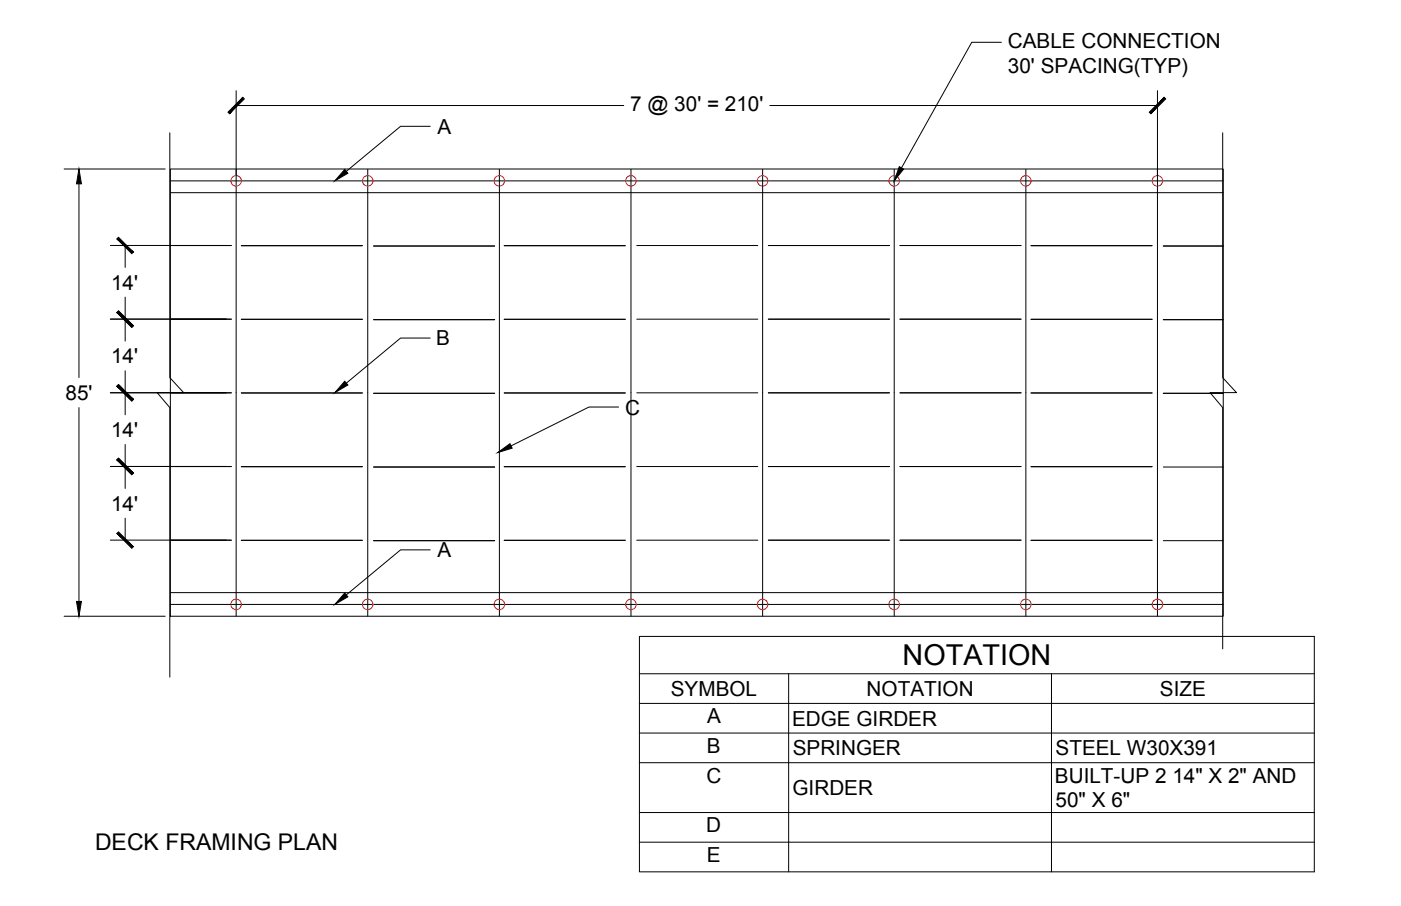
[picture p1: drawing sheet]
<svg xmlns="http://www.w3.org/2000/svg" width="432mm" height="279mm" viewBox="0 0 432 279" stroke-linecap="round" stroke-linejoin="round" font-family="sans-serif">
<!-- layer: 0 -->
<g fill="none" stroke="#000" stroke-width=".31">
<path d="M308.6 13h-9.1l-21.7 38.8M72.8 28v162M72.8 32.5h119.4M132.6 39h-9.1l-16.8 13.8M237.3 32.5h119.4M356.7 28v162M19.8 52.1h31.1M24.3 56.7v59.7M52.3 40.9v75.6l4.3 4.6h-8.2l3.9 4.6v83.1M52.5 52.1h324.5v137.9h-324.5zM52.5 59.4h324.5M52.5 55.8h324.5"/>
<path d="M113.3 52.2v137.8M153.9 52.2v137.8M194.5 52.2v137.8M235 52.2v137.8M275.6 52.2v137.8M316.2 52.2v137.8M376.8 40.9v75.6l4.3 4.6h-8.2l3.9 4.6v74.4M34 75.7h35.7M38.6 75.7v6.8M52.5 75.7h18.8M74.4 75.8h37.3M115.1 75.9h37.4"/>
<path d="M155.4 75.8h37.3M196.3 75.7h37.3M236.8 75.7h37.3M277.4 75.7h37.3M317.8 75.8h37.3M358.5 75.9h18.5M34 98.4h37.3M38.6 91.6v13.6M74.4 98.5h37.3M115.1 98.6h37.4M155.4 98.5h37.3M196.3 98.4h37.3"/>
<path d="M236.8 98.4h37.3M277.4 98.4h37.3M317.8 98.5h37.3M358.5 98.6h18.5M38.6 114.3v13.6M132.6 104.3h-9.1l-16.8 13.9M24.3 125.7v59.8M34 121.1h37.3M38.6 137.1v13.5M74.4 121.2h37.3M115.1 121.3h37.4M155.4 121.2h37.3"/>
<path d="M190.7 125.5h-9.2l-24 12M196.3 121.1h37.3M236.8 121.1h37.3M277.4 121.1h37.3M317.8 121.2h37.3M358.5 121.3h18.5M34 143.9h37.3M38.6 159.8v6.8M74.4 143.9h37.3M115.1 144h37.4M155.4 143.9h37.3M196.3 143.9h37.3"/>
<path d="M236.8 143.9h37.3M277.4 143.9h37.3M317.8 143.9h37.3M358.5 144h18.5M34 166.6h37.3M74.4 166.6h37.3M115.1 166.7h37.4M132.6 169.6h-9.1l-16.8 13.9M155.4 166.6h37.3M196.3 166.6h37.3M236.8 166.6h37.3M277.4 166.6h37.3"/>
<path d="M317.8 166.6h37.3M358.5 166.7h18.5M19.8 190h31.1M52.5 182.8h324.5M52.5 186.4h324.5M197.1 196.3h208v72.6h-208zM197.1 207.8h208M197.1 216.9h208M243.1 207.8v61.1M324.1 207.8v61.1M197.1 226.1h208M197.1 235.2h208"/>
<path d="M197.1 250.6h208M197.1 259.7h208"/>
</g>
<g fill="none" stroke="#cd2027" stroke-width=".31">
<circle cx="72.8" cy="55.8" r="1.62"/>
<circle cx="113.3" cy="55.8" r="1.62"/>
<circle cx="153.9" cy="55.8" r="1.62"/>
<circle cx="194.5" cy="55.8" r="1.62"/>
<circle cx="235" cy="55.8" r="1.62"/>
<circle cx="275.6" cy="55.8" r="1.62"/>
<circle cx="316.2" cy="55.8" r="1.62"/>
<circle cx="356.7" cy="55.8" r="1.62"/>
<circle cx="72.8" cy="186.4" r="1.62"/>
<circle cx="113.3" cy="186.4" r="1.62"/>
<circle cx="153.9" cy="186.4" r="1.62"/>
<circle cx="194.5" cy="186.4" r="1.62"/>
<circle cx="235" cy="186.4" r="1.62"/>
<circle cx="275.6" cy="186.4" r="1.62"/>
<circle cx="316.2" cy="186.4" r="1.62"/>
<circle cx="356.7" cy="186.4" r="1.62"/>
</g>
<g fill="#000" stroke="#000" stroke-width=".31">
<path d="M24.3 52.1l.8 4.6h-1.5zM106.2 52.2l1 1.2-4 2.4zM277.2 51.4l1.3 .7-2.9 3.7zM106.2 117.6l1 1.1-4 2.4zM153.4 139.6l3.8-2.8 .7 1.4zM23.6 185.5h1.5l-.8 4.5zM106.2 182.9l1 1.2-4 2.3z"/>
<path d="M74.8 30l-4.1 5.1 4.6-4.6zM70.3 34.6l4.5-4.6-4.1 5.1z"/>
<path d="M354.2 34.6l.5 .5 4.1-5.1zM358.8 30l.5 .5-4.6 4.6z"/>
<path d="M36 73.7l4.6 4.5 .5-.4zM36 73.7l.5-.5 4.6 4.6z"/>
<path d="M36 96.4l5.1 4.1-4.6-4.6zM36 96.4l5.1 4.1-.5 .5z"/>
<path d="M36 119.1l5.1 4.1-4.6-4.6zM36 119.1l5.1 4.1-.5 .5z"/>
<path d="M36 96.4l4.6 4.6 .5-.5zM36 96.4l.5-.5 4.6 4.6z"/>
<path d="M36 119.1l4.6 4.6 .5-.5zM36 119.1l.5-.5 4.6 4.6z"/>
<path d="M36 141.8l5.1 4.1-4.6-4.6zM36 141.8l5.1 4.1-.5 .5z"/>
<path d="M36 141.8l4.6 4.6 .5-.5zM36 141.8l.5-.5 4.6 4.6z"/>
<path d="M36 164.5l5.1 4.1-4.6-4.6zM36 164.5l5.1 4.1-.5 .5z"/>
</g>
<text font-size="8.9" x="278.2" y="205.2">NOTATION</text>
<text font-size="7.1" x="29.3" y="262.1">DECK FRAMING PLAN</text>
<g font-size="6.4">
<text x="310.6" y="14.7">CABLE CONNECTION</text>
<text x="310.7" y="22.4">30' SPACING(TYP)</text>
<text x="194.2" y="34.1">7 @ 30' = 210'</text>
<text x="134.9" y="41.2">A</text>
<text x="34.2" y="89.4">14'</text>
<text x="134.4" y="106.5">B</text>
<text x="34.2" y="112.1">14'</text>
<text x="20.2" y="123.3">85'</text>
<text x="192.6" y="127.9">C</text>
<text x="34.2" y="134.8">14'</text>
<text x="34.2" y="157.5">14'</text>
<text x="134.9" y="171.8">A</text>
<text x="206.7" y="214.6">SYMBOL</text>
<text x="267.1" y="214.6">NOTATION</text>
<text x="357.5" y="214.6">SIZE</text>
<text x="217.9" y="223">A</text>
<text x="244.1" y="223.8">EDGE GIRDER</text>
<text x="217.9" y="232.2">B</text>
<text x="244.3" y="232.9">SPRINGER</text>
<text x="325.3" y="232.9">STEEL W30X391</text>
<text x="217.7" y="241.4">C</text>
<text x="244.3" y="245.2">GIRDER</text>
<text x="325.1" y="241.3">BUILT-UP 2 14&quot; X 2&quot; AND</text>
<text x="325.3" y="249">50&quot; X 6&quot;</text>
<text x="217.7" y="256.7">D</text>
<text x="217.9" y="265.8">E</text>
</g>
</svg>
